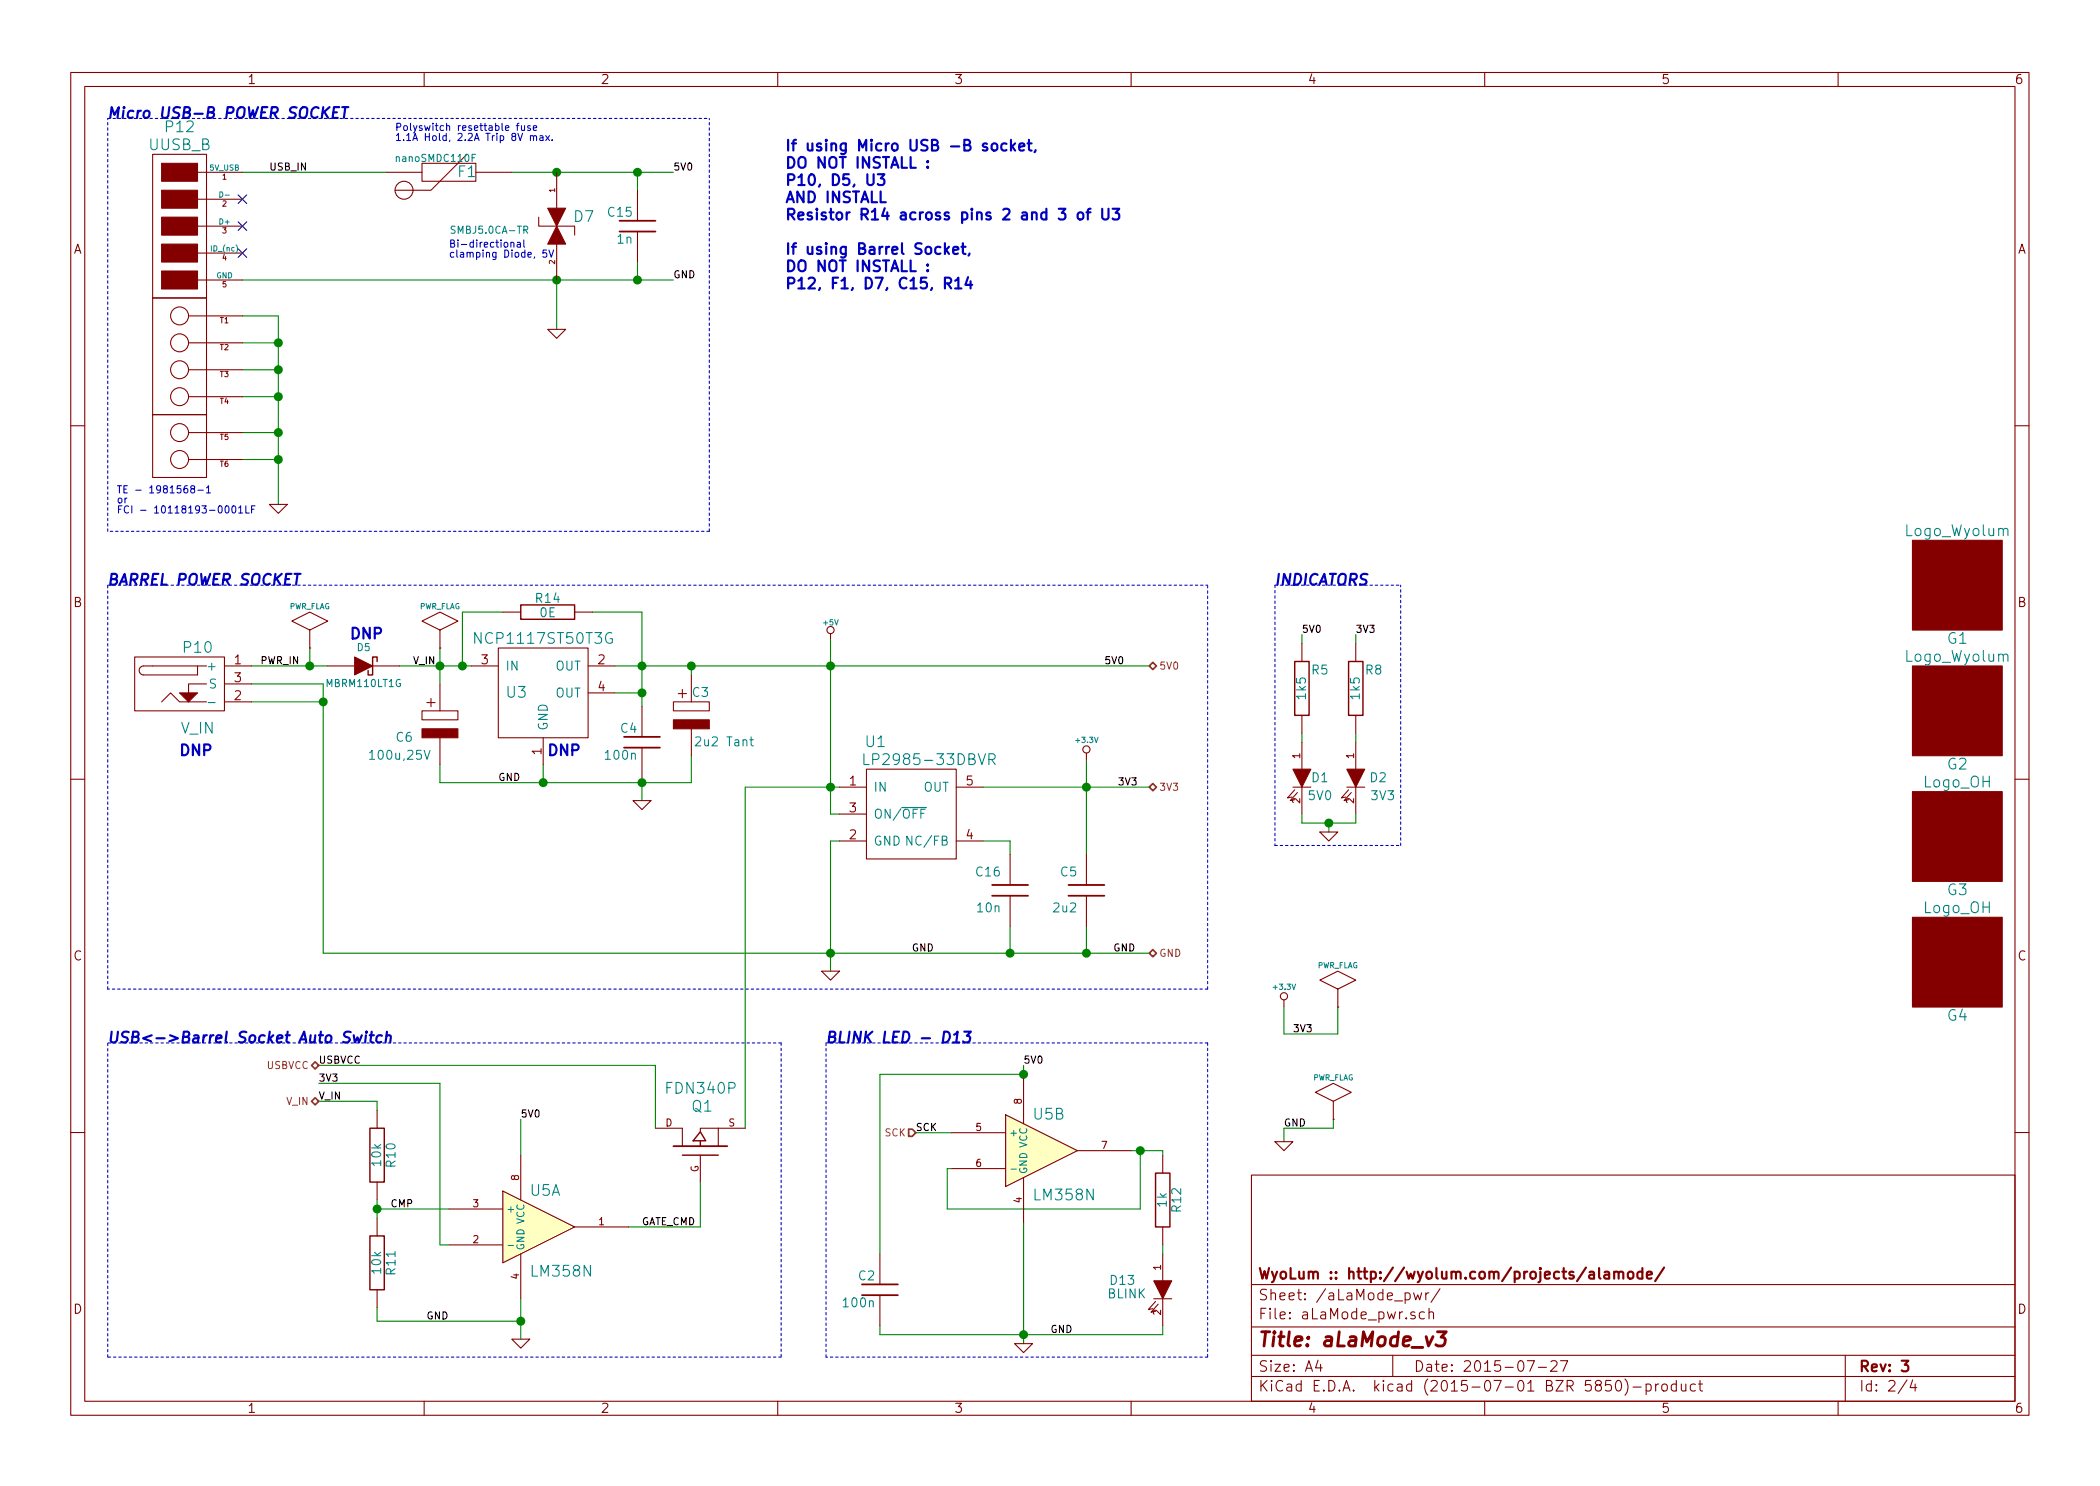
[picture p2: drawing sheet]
EESchema Schematic File Version 2
LIBS:aLaMode_v3-rescue
LIBS:aLaMode
LIBS:Conn-raspberry
LIBS:power
LIBS:aLaMode_v3-cache
EELAYER 25 0
EELAYER END
$Descr A4 11693 8268
encoding utf-8
Sheet 2 4
Title "aLaMode_v3"
Date "2015-07-27"
Rev "3"
Comp "WyoLum :: http://wyolum.com/projects/alamode/"
Comment1 ""
Comment2 ""
Comment3 ""
Comment4 ""
$EndDescr
Wire Wire Line
	3575 3925 3575 3400
Wire Wire Line
	3575 3400 3300 3400
Wire Notes Line
	7100 3250 7100 4700
Wire Notes Line
	7100 3250 7800 3250
Wire Wire Line
	7250 3575 7250 3525
Connection ~ 7400 4575
Wire Wire Line
	7400 4625 7400 4575
Wire Wire Line
	7550 4075 7550 4125
Wire Wire Line
	7250 4125 7250 4075
Wire Wire Line
	7550 4525 7550 4575
Wire Wire Line
	7550 4575 7250 4575
Wire Wire Line
	7250 4575 7250 4525
Wire Wire Line
	7550 3575 7550 3525
Wire Notes Line
	7100 4700 7800 4700
Wire Notes Line
	7800 4700 7800 3250
Wire Notes Line
	6725 5500 600  5500
Wire Notes Line
	6725 5500 6725 3250
Wire Wire Line
	5700 7475 5700 6800
Connection ~ 5700 7425
Wire Wire Line
	6475 7375 6475 7425
Connection ~ 6350 6400
Wire Wire Line
	6475 6425 6475 6400
Wire Wire Line
	6475 6400 6300 6400
Connection ~ 5700 5975
Wire Wire Line
	5700 5975 4900 5975
Wire Wire Line
	5275 6725 6350 6725
Wire Notes Line
	600  5500 600  3250
Connection ~ 1550 2550
Wire Wire Line
	1550 2550 1350 2550
Connection ~ 5625 5300
Wire Wire Line
	5625 5300 5625 5150
Connection ~ 1550 2200
Wire Wire Line
	1550 2200 1350 2200
Connection ~ 1550 1900
Wire Wire Line
	1350 1900 1550 1900
Wire Wire Line
	3100 1550 3100 1825
Connection ~ 3550 1550
Wire Wire Line
	3750 1550 1350 1550
Connection ~ 3100 1550
Wire Wire Line
	3550 1550 3550 1450
Wire Wire Line
	1350 950  2150 950 
Wire Wire Line
	7150 6350 7150 6275
Wire Wire Line
	7150 6275 7425 6275
Wire Wire Line
	7425 6275 7425 6225
Wire Wire Line
	4150 6275 4150 4375
Wire Wire Line
	7450 5600 7450 5750
Wire Wire Line
	7450 5750 7150 5750
Wire Wire Line
	7150 5750 7150 5600
Wire Wire Line
	4625 5400 4625 4675
Wire Wire Line
	5700 5925 5700 6000
Wire Wire Line
	5300 6300 5100 6300
Wire Wire Line
	2900 7450 2900 7225
Wire Wire Line
	4150 4375 4675 4375
Connection ~ 4625 4375
Wire Wire Line
	4675 4525 4625 4525
Wire Wire Line
	1775 5925 3650 5925
Wire Wire Line
	1775 6025 2450 6025
Wire Wire Line
	2450 6025 2450 6925
Wire Wire Line
	2450 6925 2500 6925
Wire Wire Line
	2100 7275 2100 7350
Wire Wire Line
	2100 6675 2100 6775
Wire Wire Line
	2625 3700 2225 3700
Connection ~ 3575 3700
Wire Wire Line
	3425 3850 3575 3850
Connection ~ 3025 4350
Wire Wire Line
	3025 4250 3025 4350
Wire Wire Line
	6400 5300 1800 5300
Connection ~ 1800 3900
Wire Wire Line
	1800 5300 1800 3800
Wire Wire Line
	1400 3700 1825 3700
Connection ~ 4625 5300
Wire Wire Line
	2450 4250 2450 4350
Wire Wire Line
	2450 4350 3850 4350
Connection ~ 6050 5300
Wire Wire Line
	4625 4525 4625 3550
Wire Wire Line
	3850 3700 3850 3750
Connection ~ 6050 4375
Wire Wire Line
	6050 5300 6050 5150
Wire Wire Line
	3850 4350 3850 4200
Connection ~ 4625 3700
Connection ~ 3575 4350
Wire Wire Line
	1800 3800 1400 3800
Wire Wire Line
	1400 3900 1800 3900
Wire Wire Line
	3575 4450 3575 4325
Wire Wire Line
	5475 4375 6400 4375
Wire Wire Line
	6400 3700 3425 3700
Connection ~ 3850 3700
Connection ~ 3575 3850
Connection ~ 2450 3700
Wire Wire Line
	2500 6725 2100 6725
Connection ~ 2100 6725
Wire Wire Line
	2100 6175 2100 6125
Wire Wire Line
	2100 6125 1775 6125
Wire Wire Line
	3900 6575 3900 6825
Wire Wire Line
	3900 6825 3500 6825
Wire Wire Line
	4625 4675 4675 4675
Wire Wire Line
	2900 6225 2900 6425
Wire Wire Line
	2100 7350 2900 7350
Connection ~ 2900 7350
Wire Wire Line
	5300 6500 5275 6500
Wire Wire Line
	5275 6500 5275 6725
Wire Wire Line
	2450 3600 2450 3800
Wire Wire Line
	3650 5925 3650 6275
Wire Wire Line
	1725 3600 1725 3700
Connection ~ 1725 3700
Wire Wire Line
	6050 4225 6050 4750
Wire Wire Line
	4900 5975 4900 6975
Wire Wire Line
	3550 1050 3550 950 
Connection ~ 3100 950 
Connection ~ 3550 950 
Wire Wire Line
	3750 950  2850 950 
Wire Wire Line
	1350 1750 1550 1750
Wire Wire Line
	1550 1750 1550 2800
Wire Wire Line
	1550 2050 1350 2050
Connection ~ 1550 2050
Wire Wire Line
	5475 4675 5625 4675
Wire Wire Line
	5625 4675 5625 4750
Wire Wire Line
	1550 2400 1350 2400
Connection ~ 1550 2400
Wire Notes Line
	3950 2950 3950 650 
Wire Notes Line
	3950 2950 600  2950
Wire Notes Line
	600  2950 600  650 
Wire Notes Line
	600  650  3950 650 
Wire Notes Line
	4350 5800 600  5800
Wire Notes Line
	4350 5800 4350 7550
Wire Notes Line
	4350 7550 600  7550
Wire Notes Line
	600  7550 600  5800
Wire Wire Line
	6350 6725 6350 6400
Wire Wire Line
	4900 7375 4900 7425
Wire Wire Line
	6475 6925 6475 6975
Wire Wire Line
	4900 7425 6475 7425
Wire Notes Line
	6725 5800 4600 5800
Wire Notes Line
	6725 5800 6725 7550
Wire Notes Line
	6725 7550 4600 7550
Wire Notes Line
	4600 7550 4600 5800
Wire Notes Line
	600  3250 6725 3250
Wire Wire Line
	2800 3400 2575 3400
Wire Wire Line
	2575 3400 2575 3700
Connection ~ 2575 3700
$Comp
L R R14
U 1 1
P 3050 3400
F 0 "R14" V 3130 3400 50  0000 C CNN
F 1 "0E" V 3050 3400 50  0000 C CNN
F 2 "alamode_fp:r_0805" H 3050 3400 60  0001 C CNN
F 3 "" H 3050 3400 60  0001 C CNN
	1    3050 3400
	0    -1   -1   0   
$EndComp
NoConn ~ 1350 1250
NoConn ~ 1350 1100
$Comp
L R R5
U 1 1
P 7250 3825
F 0 "R5" H 7350 3925 50  0000 C CNN
F 1 "1k5" V 7250 3825 50  0000 C CNN
F 2 "alamode_fp:r_0805" H 7250 3825 60  0001 C CNN
F 3 "" H 7250 3825 60  0001 C CNN
	1    7250 3825
	1    0    0    -1  
$EndComp
$Comp
L R R8
U 1 1
P 7550 3825
F 0 "R8" H 7650 3925 50  0000 C CNN
F 1 "1k5" V 7550 3825 50  0000 C CNN
F 2 "alamode_fp:r_0805" H 7550 3825 60  0001 C CNN
F 3 "" H 7550 3825 60  0001 C CNN
	1    7550 3825
	1    0    0    -1  
$EndComp
$Comp
L GND #PWR06
U 1 1
P 7400 4625
F 0 "#PWR06" H 7400 4625 30  0001 C CNN
F 1 "GND" H 7400 4555 30  0001 C CNN
F 2 "" H 7400 4625 60  0001 C CNN
F 3 "" H 7400 4625 60  0001 C CNN
	1    7400 4625
	1    0    0    -1  
$EndComp
Text Label 7550 3525 0    40   ~ 0
3V3
Text Label 7250 3525 0    40   ~ 0
5V0
Text Notes 7100 3250 0    60   Italic 12
INDICATORS
$Comp
L LED D2
U 1 1
P 7550 4325
F 0 "D2" V 7550 4450 50  0000 C CNN
F 1 "3V3" V 7650 4475 50  0000 C CNN
F 2 "alamode_fp:led_0805" H 7550 4325 60  0001 C CNN
F 3 "" H 7550 4325 60  0001 C CNN
	1    7550 4325
	0    1    1    0   
$EndComp
$Comp
L LED D1
U 1 1
P 7250 4325
F 0 "D1" V 7250 4425 50  0000 C CNN
F 1 "5V0" V 7350 4425 50  0000 C CNN
F 2 "alamode_fp:led_0805" H 7250 4325 60  0001 C CNN
F 3 "" H 7250 4325 60  0001 C CNN
	1    7250 4325
	0    1    1    0   
$EndComp
Text Notes 4600 5800 0    60   Italic 12
BLINK LED - D13
Text Label 5850 7425 0    40   ~ 0
GND
Text Notes 600  5800 0    60   Italic 12
USB<->Barrel Socket Auto Switch
Text Notes 600  3250 0    60   Italic 12
BARREL POWER SOCKET
Text Notes 600  650  0    60   Italic 12
Micro USB-B POWER SOCKET
$Comp
L Fuse F1
U 1 1
P 2500 950
F 0 "F1" H 2600 950 60  0000 C CNN
F 1 "nanoSMDC110F" H 2425 1025 40  0000 C CNN
F 2 "alamode_fp:f_1206" H 2500 950 60  0001 C CNN
F 3 "" H 2500 950 60  0001 C CNN
	1    2500 950 
	1    0    0    -1  
$EndComp
Text Notes 4375 1600 0    60   ~ 12
If using Micro USB -B socket, \nDO NOT INSTALL :\nP10, D5, U3\nAND INSTALL\nResistor R14 across pins 2 and 3 of U3\n\nIf using Barrel Socket,\nDO NOT INSTALL :\nP12, F1, D7, C15, R14
$Comp
L C C16
U 1 1
P 5625 4950
F 0 "C16" H 5675 5050 50  0000 L CNN
F 1 "10n" H 5675 4850 50  0000 L CNN
F 2 "alamode_fp:c_0805" H 5625 4950 60  0001 C CNN
F 3 "" H 5625 4950 60  0001 C CNN
	1    5625 4950
	-1   0    0    -1  
$EndComp
Text Notes 650  2850 0    40   ~ 0
TE - 1981568-1\nor\nFCI - 10118193-0001LF
Text Notes 2500 1425 0    40   ~ 0
Bi-directional\nclamping Diode, 5V
Text Notes 2200 775  0    40   ~ 0
Polyswitch resettable fuse\n1.1A Hold, 2.2A Trip 8V max.
Text Label 1450 3700 0    40   ~ 0
PWR_IN
Text Label 1500 950  0    40   ~ 0
USB_IN
NoConn ~ 1350 1400
$Comp
L GND #PWR07
U 1 1
P 1550 2800
F 0 "#PWR07" H 1550 2800 30  0001 C CNN
F 1 "GND" H 1550 2730 30  0001 C CNN
F 2 "" H 1550 2800 60  0001 C CNN
F 3 "" H 1550 2800 60  0001 C CNN
	1    1550 2800
	-1   0    0    -1  
$EndComp
$Comp
L GND #PWR08
U 1 1
P 3100 1825
F 0 "#PWR08" H 3100 1825 30  0001 C CNN
F 1 "GND" H 3100 1755 30  0001 C CNN
F 2 "" H 3100 1825 60  0001 C CNN
F 3 "" H 3100 1825 60  0001 C CNN
	1    3100 1825
	-1   0    0    -1  
$EndComp
Text Label 3750 1550 0    40   ~ 0
GND
Text Label 3750 950  0    40   ~ 0
5V0
$Comp
L C C15
U 1 1
P 3550 1250
F 0 "C15" H 3575 1325 50  0000 L CNN
F 1 "1n" H 3575 1175 50  0000 L CNN
F 2 "alamode_fp:c_0805" H 3550 1250 60  0001 C CNN
F 3 "" H 3550 1250 60  0001 C CNN
	1    3550 1250
	-1   0    0    -1  
$EndComp
$Comp
L DIODE_TRANSIL D7
U 1 1
P 3100 1250
F 0 "D7" H 3250 1300 60  0000 C CNN
F 1 "SMBJ5.0CA-TR" H 2725 1225 40  0000 C CNN
F 2 "alamode_fp:diode-DO214AA" H 3100 1750 60  0001 C CNN
F 3 "" H 3100 1250 60  0001 C CNN
	1    3100 1250
	1    0    0    -1  
$EndComp
$Comp
L UUSB_B P12
U 1 1
P 1000 1250
F 0 "P12" H 1000 1800 60  0000 C CNN
F 1 "UUSB_B" H 1000 1700 60  0000 C CNN
F 2 "alamode_fp:USB_B_Micro" H 1000 1800 60  0001 C CNN
F 3 "" H 1000 1250 60  0001 C CNN
	1    1000 1250
	1    0    0    -1  
$EndComp
Text Label 5700 5925 0    40   ~ 0
5V0
Text Label 2900 6225 0    40   ~ 0
5V0
$Comp
L +3.3V #PWR09
U 1 1
P 6050 4225
F 0 "#PWR09" H 6050 4185 30  0001 C CNN
F 1 "+3.3V" H 6050 4335 30  0000 C CNN
F 2 "" H 6050 4225 60  0001 C CNN
F 3 "" H 6050 4225 60  0001 C CNN
	1    6050 4225
	1    0    0    -1  
$EndComp
Text Label 7150 6275 0    40   ~ 0
GND
$Comp
L GND #PWR010
U 1 1
P 7150 6350
F 0 "#PWR010" H 7150 6350 30  0001 C CNN
F 1 "GND" H 7150 6280 30  0001 C CNN
F 2 "" H 7150 6350 60  0001 C CNN
F 3 "" H 7150 6350 60  0001 C CNN
	1    7150 6350
	1    0    0    -1  
$EndComp
$Comp
L PWR_FLAG #FLG011
U 1 1
P 7425 6225
F 0 "#FLG011" H 7425 6495 30  0001 C CNN
F 1 "PWR_FLAG" H 7425 6455 30  0000 C CNN
F 2 "" H 7425 6225 60  0001 C CNN
F 3 "" H 7425 6225 60  0001 C CNN
	1    7425 6225
	1    0    0    -1  
$EndComp
$Comp
L PWR_FLAG #FLG012
U 1 1
P 1725 3600
F 0 "#FLG012" H 1725 3870 30  0001 C CNN
F 1 "PWR_FLAG" H 1725 3830 30  0000 C CNN
F 2 "" H 1725 3600 60  0001 C CNN
F 3 "" H 1725 3600 60  0001 C CNN
	1    1725 3600
	1    0    0    -1  
$EndComp
$Comp
L PWR_FLAG #FLG013
U 1 1
P 2450 3600
F 0 "#FLG013" H 2450 3870 30  0001 C CNN
F 1 "PWR_FLAG" H 2450 3830 30  0000 C CNN
F 2 "" H 2450 3600 60  0001 C CNN
F 3 "" H 2450 3600 60  0001 C CNN
	1    2450 3600
	1    0    0    -1  
$EndComp
Text Label 7200 5750 0    40   ~ 0
3V3
$Comp
L PWR_FLAG #FLG014
U 1 1
P 7450 5600
F 0 "#FLG014" H 7450 5870 30  0001 C CNN
F 1 "PWR_FLAG" H 7450 5830 30  0000 C CNN
F 2 "" H 7450 5600 60  0001 C CNN
F 3 "" H 7450 5600 60  0001 C CNN
	1    7450 5600
	1    0    0    -1  
$EndComp
$Comp
L +3.3V #PWR015
U 1 1
P 7150 5600
F 0 "#PWR015" H 7150 5560 30  0001 C CNN
F 1 "+3.3V" H 7150 5710 30  0000 C CNN
F 2 "" H 7150 5600 60  0001 C CNN
F 3 "" H 7150 5600 60  0001 C CNN
	1    7150 5600
	1    0    0    -1  
$EndComp
Text HLabel 1775 6125 0    40   BiDi ~ 0
V_IN
Text HLabel 1775 5925 0    40   BiDi ~ 0
USBVCC
Text HLabel 5100 6300 0    40   Input ~ 0
SCK
Text HLabel 6400 5300 2    40   BiDi ~ 0
GND
Text HLabel 6400 4375 2    40   BiDi ~ 0
3V3
Text HLabel 6400 3700 2    40   BiDi ~ 0
5V0
Text Label 2375 7350 0    40   ~ 0
GND
$Comp
L LED D13
U 1 1
P 6475 7175
F 0 "D13" V 6425 6950 50  0000 C CNN
F 1 "BLINK" V 6500 6975 50  0000 C CNN
F 2 "alamode_fp:led_0805" H 6475 7175 60  0001 C CNN
F 3 "" H 6475 7175 60  0001 C CNN
	1    6475 7175
	0    1    1    0   
$EndComp
$Comp
L R R12
U 1 1
P 6475 6675
F 0 "R12" V 6555 6675 50  0000 C CNN
F 1 "1k" V 6475 6675 50  0000 C CNN
F 2 "alamode_fp:r_0805" H 6475 6675 60  0001 C CNN
F 3 "" H 6475 6675 60  0001 C CNN
	1    6475 6675
	1    0    0    -1  
$EndComp
$Comp
L GND #PWR016
U 1 1
P 5700 7475
F 0 "#PWR016" H 5700 7475 30  0001 C CNN
F 1 "GND" H 5700 7405 30  0001 C CNN
F 2 "" H 5700 7475 60  0001 C CNN
F 3 "" H 5700 7475 60  0001 C CNN
	1    5700 7475
	-1   0    0    -1  
$EndComp
Text Label 5100 6300 0    40   ~ 0
SCK
$Comp
L LM358N U5
U 2 1
P 5800 6400
F 0 "U5" H 5750 6600 60  0000 L CNN
F 1 "LM358N" H 5750 6150 60  0000 L CNN
F 2 "alamode_fp:SO8E" H 5800 6400 60  0001 C CNN
F 3 "" H 5800 6400 60  0001 C CNN
	2    5800 6400
	1    0    0    -1  
$EndComp
$Comp
L GND #PWR017
U 1 1
P 2900 7450
F 0 "#PWR017" H 2900 7450 30  0001 C CNN
F 1 "GND" H 2900 7380 30  0001 C CNN
F 2 "" H 2900 7450 60  0001 C CNN
F 3 "" H 2900 7450 60  0001 C CNN
	1    2900 7450
	-1   0    0    -1  
$EndComp
$Comp
L C C2
U 1 1
P 4900 7175
F 0 "C2" H 4925 7250 50  0000 L CNN
F 1 "100n" H 4925 7100 50  0000 L CNN
F 2 "alamode_fp:c_0805" H 4900 7175 60  0001 C CNN
F 3 "" H 4900 7175 60  0001 C CNN
	1    4900 7175
	-1   0    0    -1  
$EndComp
Text Label 1775 6125 0    40   ~ 0
V_IN
Text Label 2175 6725 0    40   ~ 0
CMP
Text Label 1775 6025 0    40   ~ 0
3V3
Text Label 1775 5925 0    40   ~ 0
USBVCC
Text Label 3575 6825 0    40   ~ 0
GATE_CMD
$Comp
L LP2985-33DBVR U1
U 1 1
P 5075 4525
F 0 "U1" H 4875 4925 60  0000 C CNN
F 1 "LP2985-33DBVR" H 5175 4825 60  0000 C CNN
F 2 "alamode_fp:SOT23-5" H 5075 4525 60  0001 C CNN
F 3 "" H 5075 4525 60  0001 C CNN
	1    5075 4525
	1    0    0    -1  
$EndComp
$Comp
L MOSFET_P Q1
U 1 1
P 3900 6375
F 0 "Q1" V 4125 6425 60  0000 R CNN
F 1 "FDN340P" V 4225 6575 60  0000 R CNN
F 2 "alamode_fp:SOT23-3" H 3900 6375 60  0001 C CNN
F 3 "" H 3900 6375 60  0001 C CNN
	1    3900 6375
	0    -1   -1   0   
$EndComp
$Comp
L R R11
U 1 1
P 2100 7025
F 0 "R11" V 2180 7025 50  0000 C CNN
F 1 "10k" V 2100 7025 50  0000 C CNN
F 2 "alamode_fp:r_0805" H 2100 7025 60  0001 C CNN
F 3 "" H 2100 7025 60  0001 C CNN
	1    2100 7025
	1    0    0    -1  
$EndComp
$Comp
L R R10
U 1 1
P 2100 6425
F 0 "R10" V 2180 6425 50  0000 C CNN
F 1 "10k" V 2100 6425 50  0000 C CNN
F 2 "alamode_fp:r_0805" H 2100 6425 60  0001 C CNN
F 3 "" H 2100 6425 60  0001 C CNN
	1    2100 6425
	1    0    0    -1  
$EndComp
$Comp
L LM358N U5
U 1 1
P 3000 6825
F 0 "U5" H 2950 7025 60  0000 L CNN
F 1 "LM358N" H 2950 6575 60  0000 L CNN
F 2 "alamode_fp:SO8E" H 3000 6825 60  0001 C CNN
F 3 "" H 3000 6825 60  0001 C CNN
	1    3000 6825
	1    0    0    -1  
$EndComp
Text Label 2300 3700 0    40   ~ 0
V_IN
$Comp
L NCP1117ST50T3G U3
U 1 1
P 3025 3850
F 0 "U3" H 2875 3850 60  0000 C CNN
F 1 "NCP1117ST50T3G" H 3025 4150 60  0000 C CNN
F 2 "alamode_fp:SOT223" H 3025 3850 60  0001 C CNN
F 3 "" H 3025 3850 60  0001 C CNN
	1    3025 3850
	1    0    0    -1  
$EndComp
$Comp
L DIODESCH D5
U 1 1
P 2025 3700
F 0 "D5" H 2025 3800 40  0000 C CNN
F 1 "MBRM110LT1G" H 2025 3600 40  0000 C CNN
F 2 "alamode_fp:do_457" H 2025 3700 60  0001 C CNN
F 3 "" H 2025 3700 60  0001 C CNN
	1    2025 3700
	1    0    0    -1  
$EndComp
Text Label 6200 5300 0    40   ~ 0
GND
Text Label 6225 4375 0    40   ~ 0
3V3
Text Label 6150 3700 0    40   ~ 0
5V0
$Comp
L +5V #PWR018
U 1 1
P 4625 3550
F 0 "#PWR018" H 4625 3640 20  0001 C CNN
F 1 "+5V" H 4625 3640 30  0000 C CNN
F 2 "" H 4625 3550 60  0001 C CNN
F 3 "" H 4625 3550 60  0001 C CNN
	1    4625 3550
	-1   0    0    -1  
$EndComp
$Comp
L GND #PWR019
U 1 1
P 4625 5400
F 0 "#PWR019" H 4625 5400 30  0001 C CNN
F 1 "GND" H 4625 5330 30  0001 C CNN
F 2 "" H 4625 5400 60  0001 C CNN
F 3 "" H 4625 5400 60  0001 C CNN
	1    4625 5400
	-1   0    0    -1  
$EndComp
Text Label 5078 5300 0    40   ~ 0
GND
$Comp
L C_POL C6
U 1 1
P 2450 4000
F 0 "C6" H 2600 3900 50  0000 L CNN
F 1 "100u,25V" H 2500 3800 50  0000 L CNN
F 2 "alamode_fp:C_ELCO_SMD" H 2450 4000 60  0001 C CNN
F 3 "" H 2450 4000 60  0001 C CNN
	1    2450 4000
	-1   0    0    -1  
$EndComp
$Comp
L C_POL C3
U 1 1
P 3850 3950
F 0 "C3" H 3750 4050 50  0000 L CNN
F 1 "2u2 Tant" H 3500 3775 50  0000 L CNN
F 2 "alamode_fp:c_0805" H 3850 3950 60  0001 C CNN
F 3 "" H 3850 3950 60  0001 C CNN
	1    3850 3950
	-1   0    0    -1  
$EndComp
$Comp
L GND #PWR020
U 1 1
P 3575 4450
F 0 "#PWR020" H 3575 4450 30  0001 C CNN
F 1 "GND" H 3575 4380 30  0001 C CNN
F 2 "" H 3575 4450 60  0001 C CNN
F 3 "" H 3575 4450 60  0001 C CNN
	1    3575 4450
	-1   0    0    -1  
$EndComp
$Comp
L C C5
U 1 1
P 6050 4950
F 0 "C5" H 6100 5050 50  0000 L CNN
F 1 "2u2" H 6100 4850 50  0000 L CNN
F 2 "alamode_fp:c_0805" H 6050 4950 60  0001 C CNN
F 3 "" H 6050 4950 60  0001 C CNN
	1    6050 4950
	-1   0    0    -1  
$EndComp
$Comp
L C C4
U 1 1
P 3575 4125
F 0 "C4" H 3600 4200 50  0000 L CNN
F 1 "100n" H 3600 4050 50  0000 L CNN
F 2 "alamode_fp:c_0805" H 3575 4125 60  0001 C CNN
F 3 "" H 3575 4125 60  0001 C CNN
	1    3575 4125
	-1   0    0    -1  
$EndComp
Text Label 2775 4350 0    40   ~ 0
GND
$Comp
L V_IN P10
U 1 1
P 1100 3800
F 0 "P10" H 1100 4000 60  0000 C CNN
F 1 "V_IN" H 1100 3550 60  0000 C CNN
F 2 "alamode_fp:JACK_ALIM" H 1100 3800 60  0001 C CNN
F 3 "" H 1100 3800 60  0001 C CNN
	1    1100 3800
	1    0    0    -1  
$EndComp
$Comp
L PCB G4
U 1 1
P 10900 5350
F 0 "G4" H 10900 5050 60  0000 C CNN
F 1 "Logo_OH" H 10900 5650 60  0000 C CNN
F 2 "alamode_fp:OSHW_6mm" H 10900 5350 60  0001 C CNN
F 3 "" H 10900 5350 60  0001 C CNN
	1    10900 5350
	1    0    0    -1  
$EndComp
$Comp
L PCB G3
U 1 1
P 10900 4650
F 0 "G3" H 10900 4350 60  0000 C CNN
F 1 "Logo_OH" H 10900 4950 60  0000 C CNN
F 2 "alamode_fp:OSHW_6mm" H 10900 4650 60  0001 C CNN
F 3 "" H 10900 4650 60  0001 C CNN
	1    10900 4650
	1    0    0    -1  
$EndComp
$Comp
L PCB G2
U 1 1
P 10900 3950
F 0 "G2" H 10900 3650 60  0000 C CNN
F 1 "Logo_Wyolum" H 10900 4250 60  0000 C CNN
F 2 "alamode_fp:Logo-WL3" H 10900 3950 60  0001 C CNN
F 3 "" H 10900 3950 60  0001 C CNN
	1    10900 3950
	1    0    0    -1  
$EndComp
$Comp
L PCB G1
U 1 1
P 10900 3250
F 0 "G1" H 10900 2950 60  0000 C CNN
F 1 "Logo_Wyolum" H 10900 3550 60  0000 C CNN
F 2 "alamode_fp:Logo-WL3" H 10900 3250 60  0001 C CNN
F 3 "" H 10900 3250 60  0001 C CNN
	1    10900 3250
	1    0    0    -1  
$EndComp
Text Notes 1000 4200 0    60   ~ 12
DNP
Text Notes 1950 3550 0    60   ~ 12
DNP
Text Notes 3050 4200 0    60   ~ 12
DNP
$EndSCHEMATC
